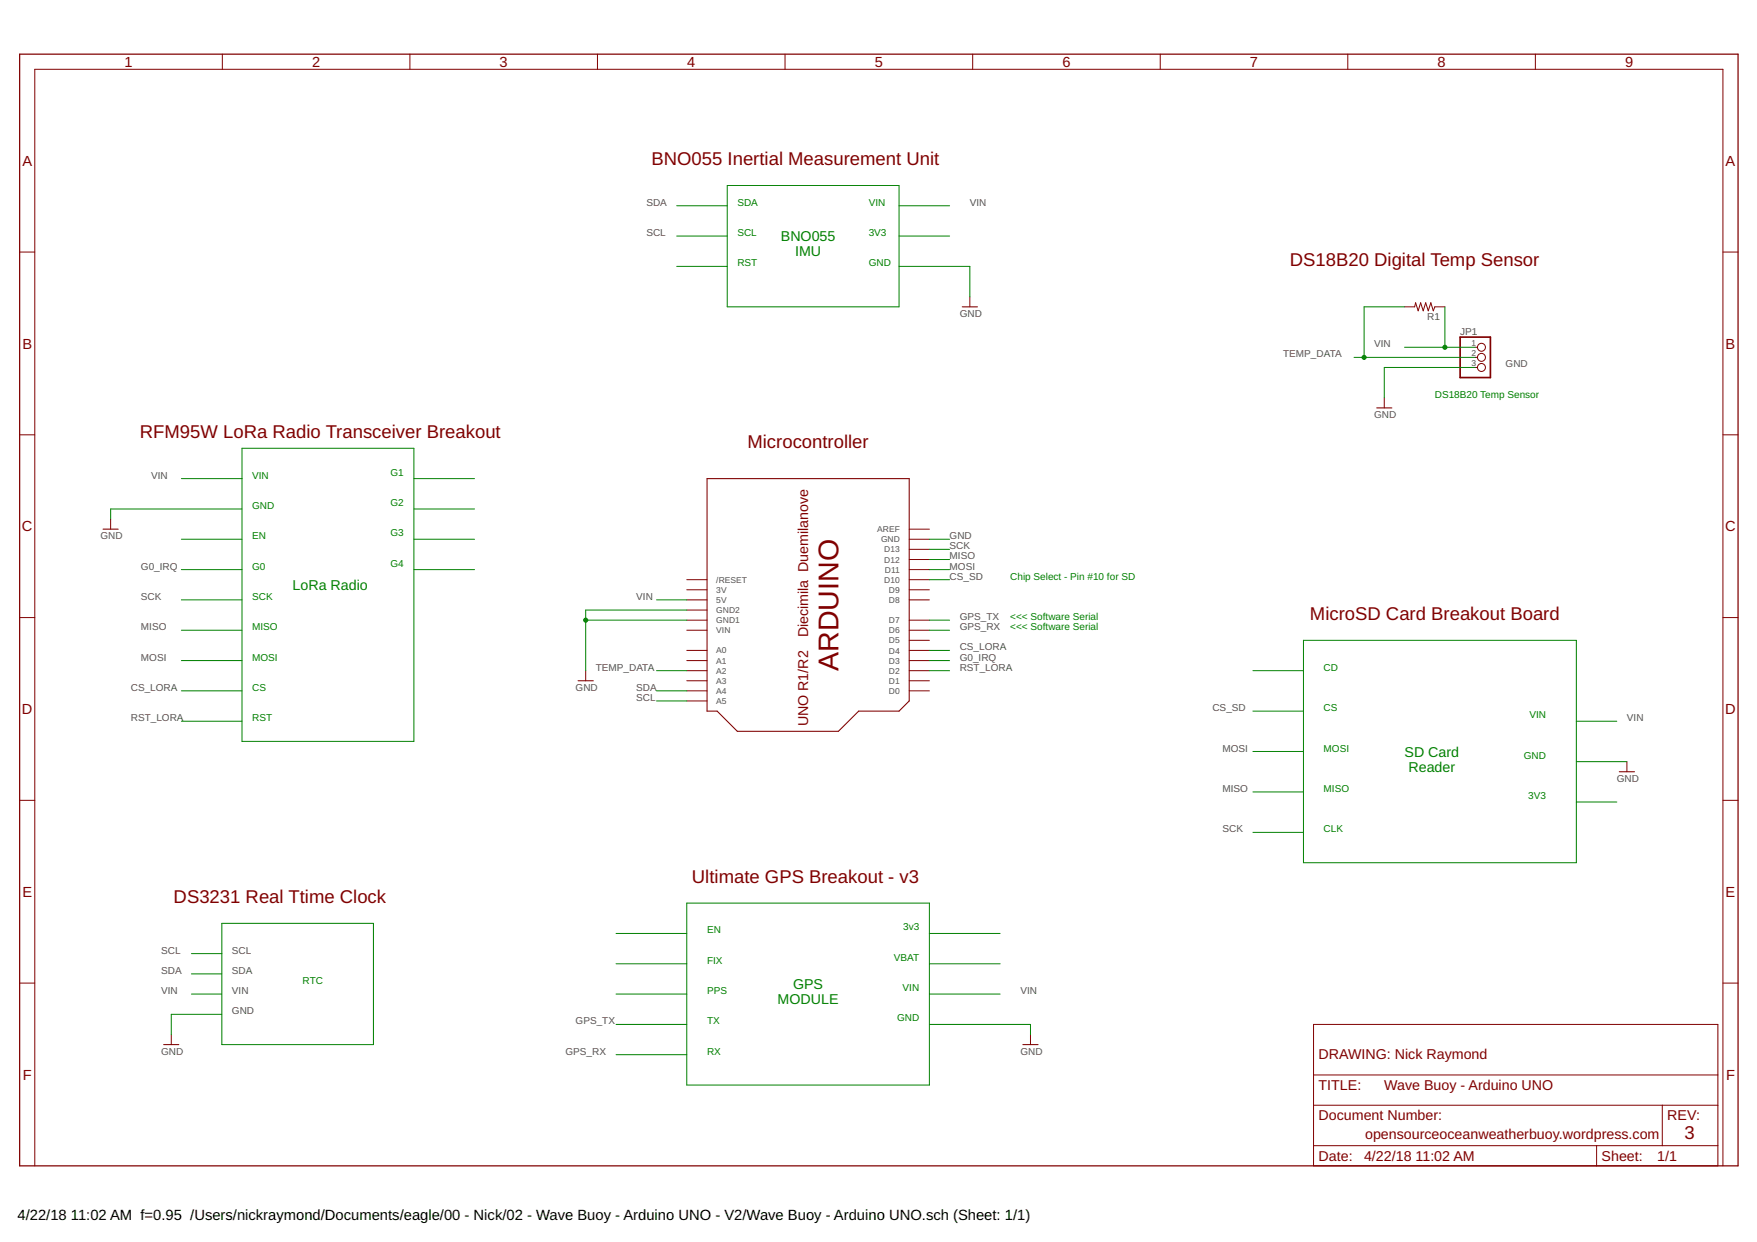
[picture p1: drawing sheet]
<?xml version="1.0" encoding="utf-8"?>
<!DOCTYPE eagle SYSTEM "eagle.dtd">
<eagle version="8.7.0">
<drawing>
<settings>
<setting alwaysvectorfont="no"/>
<setting verticaltext="up"/>
</settings>
<grid distance="0.1" unitdist="inch" unit="inch" style="lines" multiple="1" display="no" altdistance="0.01" altunitdist="inch" altunit="inch"/>
<schematic xreflabel="%F%N/%S.%C%R" xrefpart="/%S.%C%R">
<libraries>
<library name="adafruit">
<symbols>
<symbol name="ARDUINO">
<wire x1="-22.86" y1="22.86" x2="-22.86" y2="-27.94" width="0.254" layer="94"/>
<wire x1="-22.86" y1="-27.94" x2="35.56" y2="-27.94" width="0.254" layer="94"/>
<wire x1="35.56" y1="-27.94" x2="35.56" y2="-25.4" width="0.254" layer="94"/>
<wire x1="35.56" y1="-25.4" x2="40.64" y2="-20.32" width="0.254" layer="94"/>
<wire x1="40.64" y1="-20.32" x2="40.64" y2="5.08" width="0.254" layer="94"/>
<wire x1="40.64" y1="5.08" x2="35.56" y2="10.16" width="0.254" layer="94"/>
<wire x1="35.56" y1="10.16" x2="35.56" y2="20.32" width="0.254" layer="94"/>
<wire x1="35.56" y1="20.32" x2="33.02" y2="22.86" width="0.254" layer="94"/>
<wire x1="33.02" y1="22.86" x2="-22.86" y2="22.86" width="0.254" layer="94"/>
<text x="-7.62" y="0" size="5.08" layer="94">ARDUINO</text>
<text x="-20.32" y="-5.08" size="2.54" layer="94">Duemilanove</text>
<text x="2.54" y="-5.08" size="2.54" layer="94">Diecimila</text>
<text x="20.32" y="-5.08" size="2.54" layer="94">UNO R1/R2</text>
<pin name="D0" x="30.48" y="27.94" visible="pin" length="middle" rot="R270"/>
<pin name="D1" x="27.94" y="27.94" visible="pin" length="middle" rot="R270"/>
<pin name="D2" x="25.4" y="27.94" visible="pin" length="middle" rot="R270"/>
<pin name="D3" x="22.86" y="27.94" visible="pin" length="middle" rot="R270"/>
<pin name="D4" x="20.32" y="27.94" visible="pin" length="middle" rot="R270"/>
<pin name="D5" x="17.78" y="27.94" visible="pin" length="middle" rot="R270"/>
<pin name="D6" x="15.24" y="27.94" visible="pin" length="middle" rot="R270"/>
<pin name="D7" x="12.7" y="27.94" visible="pin" length="middle" rot="R270"/>
<pin name="D8" x="7.62" y="27.94" visible="pin" length="middle" rot="R270"/>
<pin name="D9" x="5.08" y="27.94" visible="pin" length="middle" rot="R270"/>
<pin name="D10" x="2.54" y="27.94" visible="pin" length="middle" rot="R270"/>
<pin name="D11" x="0" y="27.94" visible="pin" length="middle" rot="R270"/>
<pin name="D12" x="-2.54" y="27.94" visible="pin" length="middle" rot="R270"/>
<pin name="D13" x="-5.08" y="27.94" visible="pin" length="middle" rot="R270"/>
<pin name="GND" x="-7.62" y="27.94" visible="pin" length="middle" direction="pwr" rot="R270"/>
<pin name="AREF" x="-10.16" y="27.94" visible="pin" length="middle" rot="R270"/>
<pin name="A5" x="33.02" y="-33.02" visible="pin" length="middle" rot="R90"/>
<pin name="A4" x="30.48" y="-33.02" visible="pin" length="middle" rot="R90"/>
<pin name="A3" x="27.94" y="-33.02" visible="pin" length="middle" rot="R90"/>
<pin name="A2" x="25.4" y="-33.02" visible="pin" length="middle" rot="R90"/>
<pin name="A1" x="22.86" y="-33.02" visible="pin" length="middle" rot="R90"/>
<pin name="A0" x="20.32" y="-33.02" visible="pin" length="middle" rot="R90"/>
<pin name="VIN" x="15.24" y="-33.02" visible="pin" length="middle" direction="pwr" rot="R90"/>
<pin name="GND1" x="12.7" y="-33.02" visible="pin" length="middle" direction="pwr" rot="R90"/>
<pin name="GND2" x="10.16" y="-33.02" visible="pin" length="middle" direction="pwr" rot="R90"/>
<pin name="5V" x="7.62" y="-33.02" visible="pin" length="middle" direction="pwr" rot="R90"/>
<pin name="3V" x="5.08" y="-33.02" visible="pin" length="middle" direction="pwr" rot="R90"/>
<pin name="/RESET" x="2.54" y="-33.02" visible="pin" length="middle" rot="R90"/>
</symbol>
</symbols>
<devicesets>
<deviceset name="ARDUINO">
<gates>
<gate name="G$1" symbol="ARDUINO" x="-7.62" y="2.54"/>
</gates>
<devices>
<device name="UNO" package="ARDUINO">
<connects>
<connect gate="G$1" pin="/RESET" pad="RESET"/>
<connect gate="G$1" pin="3V" pad="3V"/>
<connect gate="G$1" pin="5V" pad="5V"/>
<connect gate="G$1" pin="A0" pad="A0"/>
<connect gate="G$1" pin="A1" pad="A1"/>
<connect gate="G$1" pin="A2" pad="A2"/>
<connect gate="G$1" pin="A3" pad="A3"/>
<connect gate="G$1" pin="A4" pad="A4"/>
<connect gate="G$1" pin="A5" pad="A5"/>
<connect gate="G$1" pin="AREF" pad="AREF"/>
<connect gate="G$1" pin="D0" pad="D0"/>
<connect gate="G$1" pin="D1" pad="D1"/>
<connect gate="G$1" pin="D10" pad="D10"/>
<connect gate="G$1" pin="D11" pad="D11"/>
<connect gate="G$1" pin="D12" pad="D12"/>
<connect gate="G$1" pin="D13" pad="D13"/>
<connect gate="G$1" pin="D2" pad="D2"/>
<connect gate="G$1" pin="D3" pad="D3"/>
<connect gate="G$1" pin="D4" pad="D4"/>
<connect gate="G$1" pin="D5" pad="D5"/>
<connect gate="G$1" pin="D6" pad="D6"/>
<connect gate="G$1" pin="D7" pad="D7"/>
<connect gate="G$1" pin="D8" pad="D8"/>
<connect gate="G$1" pin="D9" pad="D9"/>
<connect gate="G$1" pin="GND" pad="GND"/>
<connect gate="G$1" pin="GND1" pad="GND1"/>
<connect gate="G$1" pin="GND2" pad="GND2"/>
<connect gate="G$1" pin="VIN" pad="VIN"/>
</connects>
<technologies>
<technology name=""/>
</technologies>
</device>
<device name="-BPLACE" package="ARDUINO-BPLACE">
<connects>
<connect gate="G$1" pin="/RESET" pad="RESET"/>
<connect gate="G$1" pin="3V" pad="3V"/>
<connect gate="G$1" pin="5V" pad="5V"/>
<connect gate="G$1" pin="A0" pad="A0"/>
<connect gate="G$1" pin="A1" pad="A1"/>
<connect gate="G$1" pin="A2" pad="A2"/>
<connect gate="G$1" pin="A3" pad="A3"/>
<connect gate="G$1" pin="A4" pad="A4"/>
<connect gate="G$1" pin="A5" pad="A5"/>
<connect gate="G$1" pin="AREF" pad="AREF"/>
<connect gate="G$1" pin="D0" pad="D0"/>
<connect gate="G$1" pin="D1" pad="D1"/>
<connect gate="G$1" pin="D10" pad="D10"/>
<connect gate="G$1" pin="D11" pad="D11"/>
<connect gate="G$1" pin="D12" pad="D12"/>
<connect gate="G$1" pin="D13" pad="D13"/>
<connect gate="G$1" pin="D2" pad="D2"/>
<connect gate="G$1" pin="D3" pad="D3"/>
<connect gate="G$1" pin="D4" pad="D4"/>
<connect gate="G$1" pin="D5" pad="D5"/>
<connect gate="G$1" pin="D6" pad="D6"/>
<connect gate="G$1" pin="D7" pad="D7"/>
<connect gate="G$1" pin="D8" pad="D8"/>
<connect gate="G$1" pin="D9" pad="D9"/>
<connect gate="G$1" pin="GND" pad="GND"/>
<connect gate="G$1" pin="GND1" pad="GND1"/>
<connect gate="G$1" pin="GND2" pad="GND2"/>
<connect gate="G$1" pin="VIN" pad="VIN"/>
</connects>
<technologies>
<technology name=""/>
</technologies>
</device>
<device name="-NOHOLE" package="ARDUINO-NOHOLE">
<connects>
<connect gate="G$1" pin="/RESET" pad="RESET"/>
<connect gate="G$1" pin="3V" pad="3V"/>
<connect gate="G$1" pin="5V" pad="5V"/>
<connect gate="G$1" pin="A0" pad="A0"/>
<connect gate="G$1" pin="A1" pad="A1"/>
<connect gate="G$1" pin="A2" pad="A2"/>
<connect gate="G$1" pin="A3" pad="A3"/>
<connect gate="G$1" pin="A4" pad="A4"/>
<connect gate="G$1" pin="A5" pad="A5"/>
<connect gate="G$1" pin="AREF" pad="AREF"/>
<connect gate="G$1" pin="D0" pad="D0"/>
<connect gate="G$1" pin="D1" pad="D1"/>
<connect gate="G$1" pin="D10" pad="D10"/>
<connect gate="G$1" pin="D11" pad="D11"/>
<connect gate="G$1" pin="D12" pad="D12"/>
<connect gate="G$1" pin="D13" pad="D13"/>
<connect gate="G$1" pin="D2" pad="D2"/>
<connect gate="G$1" pin="D3" pad="D3"/>
<connect gate="G$1" pin="D4" pad="D4"/>
<connect gate="G$1" pin="D5" pad="D5"/>
<connect gate="G$1" pin="D6" pad="D6"/>
<connect gate="G$1" pin="D7" pad="D7"/>
<connect gate="G$1" pin="D8" pad="D8"/>
<connect gate="G$1" pin="D9" pad="D9"/>
<connect gate="G$1" pin="GND" pad="GND"/>
<connect gate="G$1" pin="GND1" pad="GND1"/>
<connect gate="G$1" pin="GND2" pad="GND2"/>
<connect gate="G$1" pin="VIN" pad="VIN"/>
</connects>
<technologies>
<technology name=""/>
</technologies>
</device>
<device name="-NODIM" package="ARDUINO-NODIM">
<connects>
<connect gate="G$1" pin="/RESET" pad="RESET"/>
<connect gate="G$1" pin="3V" pad="3V"/>
<connect gate="G$1" pin="5V" pad="5V"/>
<connect gate="G$1" pin="A0" pad="A0"/>
<connect gate="G$1" pin="A1" pad="A1"/>
<connect gate="G$1" pin="A2" pad="A2"/>
<connect gate="G$1" pin="A3" pad="A3"/>
<connect gate="G$1" pin="A4" pad="A4"/>
<connect gate="G$1" pin="A5" pad="A5"/>
<connect gate="G$1" pin="AREF" pad="AREF"/>
<connect gate="G$1" pin="D0" pad="D0"/>
<connect gate="G$1" pin="D1" pad="D1"/>
<connect gate="G$1" pin="D10" pad="D10"/>
<connect gate="G$1" pin="D11" pad="D11"/>
<connect gate="G$1" pin="D12" pad="D12"/>
<connect gate="G$1" pin="D13" pad="D13"/>
<connect gate="G$1" pin="D2" pad="D2"/>
<connect gate="G$1" pin="D3" pad="D3"/>
<connect gate="G$1" pin="D4" pad="D4"/>
<connect gate="G$1" pin="D5" pad="D5"/>
<connect gate="G$1" pin="D6" pad="D6"/>
<connect gate="G$1" pin="D7" pad="D7"/>
<connect gate="G$1" pin="D8" pad="D8"/>
<connect gate="G$1" pin="D9" pad="D9"/>
<connect gate="G$1" pin="GND" pad="GND"/>
<connect gate="G$1" pin="GND1" pad="GND1"/>
<connect gate="G$1" pin="GND2" pad="GND2"/>
<connect gate="G$1" pin="VIN" pad="VIN"/>
</connects>
<technologies>
<technology name=""/>
</technologies>
</device>
</devices>
</deviceset>
</devicesets>
</library>
<library name="tinycircuits">
<symbols>
<symbol name="GND">
<wire x1="-1.905" y1="0" x2="1.905" y2="0" width="0.254" layer="94"/>
<text x="-2.54" y="-2.54" size="1.778" layer="96">&gt;VALUE</text>
<pin name="GND" x="0" y="2.54" visible="off" length="short" direction="sup" rot="R270"/>
</symbol>
</symbols>
<devicesets>
<deviceset name="GND" prefix="GND">
<gates>
<gate name="1" symbol="GND" x="0" y="0"/>
</gates>
<devices>
<device name="">
<technologies>
<technology name=""/>
</technologies>
</device>
</devices>
</deviceset>
</devicesets>
</library>
<library name="Nick_resistor">
<symbols>
<symbol name="R-US">
<wire x1="-2.54" y1="0" x2="-2.159" y2="1.016" width="0.2032" layer="94"/>
<wire x1="-2.159" y1="1.016" x2="-1.524" y2="-1.016" width="0.2032" layer="94"/>
<wire x1="-1.524" y1="-1.016" x2="-0.889" y2="1.016" width="0.2032" layer="94"/>
<wire x1="-0.889" y1="1.016" x2="-0.254" y2="-1.016" width="0.2032" layer="94"/>
<wire x1="-0.254" y1="-1.016" x2="0.381" y2="1.016" width="0.2032" layer="94"/>
<wire x1="0.381" y1="1.016" x2="1.016" y2="-1.016" width="0.2032" layer="94"/>
<wire x1="1.016" y1="-1.016" x2="1.651" y2="1.016" width="0.2032" layer="94"/>
<wire x1="1.651" y1="1.016" x2="2.286" y2="-1.016" width="0.2032" layer="94"/>
<wire x1="2.286" y1="-1.016" x2="2.54" y2="0" width="0.2032" layer="94"/>
<text x="-3.81" y="1.4986" size="1.778" layer="95">&gt;NAME</text>
<text x="-3.81" y="-3.302" size="1.778" layer="96">&gt;VALUE</text>
<pin name="2" x="5.08" y="0" visible="off" length="short" direction="pas" swaplevel="1" rot="R180"/>
<pin name="1" x="-5.08" y="0" visible="off" length="short" direction="pas" swaplevel="1"/>
</symbol>
</symbols>
<devicesets>
<deviceset name="FLIPFLOP-RES" prefix="R" uservalue="yes">
<gates>
<gate name="G$1" symbol="R-US" x="0" y="0"/>
</gates>
<devices>
<device name="" package="0805-THM">
<connects>
<connect gate="G$1" pin="1" pad="1"/>
<connect gate="G$1" pin="2" pad="2"/>
</connects>
<technologies>
<technology name=""/>
</technologies>
</device>
<device name="NICK_RESISTOR" package="0805-THM">
<connects>
<connect gate="G$1" pin="1" pad="1"/>
<connect gate="G$1" pin="2" pad="2"/>
</connects>
<technologies>
<technology name=""/>
</technologies>
</device>
</devices>
</deviceset>
</devicesets>
</library>
<library name="adafruit">
<symbols>
<symbol name="PINHD3">
<wire x1="-6.35" y1="-5.08" x2="1.27" y2="-5.08" width="0.4064" layer="94"/>
<wire x1="1.27" y1="-5.08" x2="1.27" y2="5.08" width="0.4064" layer="94"/>
<wire x1="1.27" y1="5.08" x2="-6.35" y2="5.08" width="0.4064" layer="94"/>
<wire x1="-6.35" y1="5.08" x2="-6.35" y2="-5.08" width="0.4064" layer="94"/>
<text x="-6.35" y="5.715" size="1.778" layer="95">&gt;NAME</text>
<text x="-6.35" y="-7.62" size="1.778" layer="96">&gt;VALUE</text>
<pin name="1" x="-2.54" y="2.54" visible="pad" length="short" direction="pas" function="dot"/>
<pin name="2" x="-2.54" y="0" visible="pad" length="short" direction="pas" function="dot"/>
<pin name="3" x="-2.54" y="-2.54" visible="pad" length="short" direction="pas" function="dot"/>
</symbol>
</symbols>
<devicesets>
<deviceset name="PINHD-1X3" prefix="JP" uservalue="yes">
<gates>
<gate name="A" symbol="PINHD3" x="0" y="0"/>
</gates>
<devices>
<device name="" package="1X03">
<connects>
<connect gate="A" pin="1" pad="1"/>
<connect gate="A" pin="2" pad="2"/>
<connect gate="A" pin="3" pad="3"/>
</connects>
<technologies>
<technology name=""/>
</technologies>
</device>
<device name="CB" package="1X03-CLEANBIG">
<connects>
<connect gate="A" pin="1" pad="1"/>
<connect gate="A" pin="2" pad="2"/>
<connect gate="A" pin="3" pad="3"/>
</connects>
<technologies>
<technology name=""/>
</technologies>
</device>
</devices>
</deviceset>
</devicesets>
</library>
<library name="frames">
<symbols>
<symbol name="FRAME_B_L">
<frame x1="0" y1="0" x2="431.8" y2="279.4" columns="9" rows="6" layer="94" border-bottom="no"/>
</symbol>
<symbol name="DOCFIELD">
<wire x1="0" y1="0" x2="71.12" y2="0" width="0.1016" layer="94"/>
<wire x1="101.6" y1="15.24" x2="87.63" y2="15.24" width="0.1016" layer="94"/>
<wire x1="0" y1="0" x2="0" y2="5.08" width="0.1016" layer="94"/>
<wire x1="0" y1="5.08" x2="71.12" y2="5.08" width="0.1016" layer="94"/>
<wire x1="0" y1="5.08" x2="0" y2="15.24" width="0.1016" layer="94"/>
<wire x1="101.6" y1="15.24" x2="101.6" y2="5.08" width="0.1016" layer="94"/>
<wire x1="71.12" y1="5.08" x2="71.12" y2="0" width="0.1016" layer="94"/>
<wire x1="71.12" y1="5.08" x2="87.63" y2="5.08" width="0.1016" layer="94"/>
<wire x1="71.12" y1="0" x2="101.6" y2="0" width="0.1016" layer="94"/>
<wire x1="87.63" y1="15.24" x2="87.63" y2="5.08" width="0.1016" layer="94"/>
<wire x1="87.63" y1="15.24" x2="0" y2="15.24" width="0.1016" layer="94"/>
<wire x1="87.63" y1="5.08" x2="101.6" y2="5.08" width="0.1016" layer="94"/>
<wire x1="101.6" y1="5.08" x2="101.6" y2="0" width="0.1016" layer="94"/>
<wire x1="0" y1="15.24" x2="0" y2="22.86" width="0.1016" layer="94"/>
<wire x1="101.6" y1="35.56" x2="0" y2="35.56" width="0.1016" layer="94"/>
<wire x1="101.6" y1="35.56" x2="101.6" y2="22.86" width="0.1016" layer="94"/>
<wire x1="0" y1="22.86" x2="101.6" y2="22.86" width="0.1016" layer="94"/>
<wire x1="0" y1="22.86" x2="0" y2="35.56" width="0.1016" layer="94"/>
<wire x1="101.6" y1="22.86" x2="101.6" y2="15.24" width="0.1016" layer="94"/>
<text x="1.27" y="1.27" size="2.54" layer="94">Date:</text>
<text x="12.7" y="1.27" size="2.54" layer="94">&gt;LAST_DATE_TIME</text>
<text x="72.39" y="1.27" size="2.54" layer="94">Sheet:</text>
<text x="86.36" y="1.27" size="2.54" layer="94">&gt;SHEET</text>
<text x="88.9" y="11.43" size="2.54" layer="94">REV:</text>
<text x="1.27" y="19.05" size="2.54" layer="94">TITLE:</text>
<text x="1.27" y="11.43" size="2.54" layer="94">Document Number:</text>
<text x="17.78" y="19.05" size="2.54" layer="94">&gt;DRAWING_NAME</text>
</symbol>
</symbols>
<devicesets>
<deviceset name="FRAME_B_L" prefix="FRAME" uservalue="yes">
<gates>
<gate name="G$1" symbol="FRAME_B_L" x="0" y="0" addlevel="always"/>
<gate name="G$2" symbol="DOCFIELD" x="325.12" y="0" addlevel="always"/>
</gates>
<devices>
<device name="">
<technologies>
<technology name=""/>
</technologies>
</device>
</devices>
</deviceset>
</devicesets>
</library>
</libraries>
<attributes>
</attributes>
<variantdefs>
</variantdefs>
<classes>
<class number="0" name="default" width="0" drill="0">
</class>
</classes>
<parts>
<part name="U$1" library="adafruit" deviceset="ARDUINO" device="-NODIM"/>
<part name="GND1" library="tinycircuits" deviceset="GND" device=""/>
<part name="GND2" library="tinycircuits" deviceset="GND" device=""/>
<part name="GND3" library="tinycircuits" deviceset="GND" device=""/>
<part name="GND4" library="tinycircuits" deviceset="GND" device=""/>
<part name="GND5" library="tinycircuits" deviceset="GND" device=""/>
<part name="GND6" library="tinycircuits" deviceset="GND" device=""/>
<part name="R1" library="Nick_resistor" deviceset="FLIPFLOP-RES" device=""/>
<part name="JP1" library="adafruit" deviceset="PINHD-1X3" device="CB"/>
<part name="GND7" library="tinycircuits" deviceset="GND" device=""/>
<part name="FRAME1" library="frames" deviceset="FRAME_B_L" device=""/>
</parts>
<sheets>
<sheet>
<plain>
<text x="-10.16" y="132.08" size="1.778" layer="91">SDA</text>
<text x="-10.16" y="124.46" size="1.778" layer="91">SCL</text>
<text x="-10.16" y="116.84" size="1.778" layer="91">RST</text>
<text x="22.86" y="132.08" size="1.778" layer="91">VIN</text>
<text x="22.86" y="124.46" size="1.778" layer="91">3V3</text>
<text x="22.86" y="116.84" size="1.778" layer="91">GND</text>
<text x="7.62" y="119.38" size="2.54" layer="91" align="bottom-center">BNO055
IMU</text>
<text x="-121.92" y="35.56" size="2.54" layer="91">LoRa Radio</text>
<text x="-132.08" y="63.5" size="1.778" layer="91">VIN</text>
<text x="-132.08" y="55.88" size="1.778" layer="91">GND</text>
<text x="-132.08" y="48.26" size="1.778" layer="91">EN</text>
<text x="-132.08" y="40.64" size="1.778" layer="91">G0</text>
<text x="-132.08" y="33.02" size="1.778" layer="91">SCK</text>
<text x="-132.08" y="25.4" size="1.778" layer="91">MISO</text>
<text x="-132.08" y="17.78" size="1.778" layer="91">MOSI</text>
<text x="-132.08" y="10.16" size="1.778" layer="91">CS</text>
<text x="-132.08" y="2.54" size="1.778" layer="91">RST</text>
<text x="-93.98" y="66.04" size="1.778" layer="91" rot="R180">G1</text>
<text x="-93.98" y="58.42" size="1.778" layer="91" rot="R180">G2</text>
<text x="-93.98" y="50.8" size="1.778" layer="91" rot="R180">G3</text>
<text x="-93.98" y="43.18" size="1.778" layer="91" rot="R180">G4</text>
<text x="35.56" y="-48.26" size="1.778" layer="91" rot="R180">3v3</text>
<text x="35.56" y="-55.88" size="1.778" layer="91" rot="R180">VBAT</text>
<text x="35.56" y="-63.5" size="1.778" layer="91" rot="R180">VIN</text>
<text x="35.56" y="-71.12" size="1.778" layer="91" rot="R180">GND</text>
<text x="-17.78" y="-50.8" size="1.778" layer="91">EN</text>
<text x="-17.78" y="-58.42" size="1.778" layer="91">FIX</text>
<text x="-17.78" y="-66.04" size="1.778" layer="91">PPS</text>
<text x="-17.78" y="-73.66" size="1.778" layer="91">TX</text>
<text x="-17.78" y="-81.28" size="1.778" layer="91">RX</text>
<text x="7.62" y="-68.58" size="2.54" layer="91" align="bottom-center">GPS
MODULE</text>
<text x="193.04" y="5.08" size="1.778" layer="91" rot="R180">VIN</text>
<text x="193.04" y="-5.08" size="1.778" layer="91" rot="R180">GND</text>
<text x="193.04" y="-15.24" size="1.778" layer="91" rot="R180">3V3</text>
<text x="137.16" y="15.24" size="1.778" layer="91">CD</text>
<text x="137.16" y="5.08" size="1.778" layer="91">CS</text>
<text x="137.16" y="-5.08" size="1.778" layer="91">MOSI</text>
<text x="137.16" y="-15.24" size="1.778" layer="91">MISO</text>
<text x="137.16" y="-25.4" size="1.778" layer="91">CLK</text>
<text x="157.48" y="-10.16" size="2.54" layer="91">SD Card
 Reader</text>
<text x="58.42" y="38.1" size="1.778" layer="91">Chip Select - Pin #10 for SD</text>
<text x="-119.38" y="-63.5" size="1.778" layer="91">RTC</text>
<text x="58.42" y="25.4" size="1.778" layer="91">&lt;&lt;&lt; Software Serial</text>
<text x="58.42" y="27.94" size="1.778" layer="91">&lt;&lt;&lt; Software Serial</text>
<text x="165.1" y="83.82" size="1.778" layer="91">DS18B20 Temp Sensor</text>
<text x="135.89" y="-82.296" size="2.54" layer="94">DRAWING: Nick Raymond</text>
<text x="227.838" y="-102.362" size="3.302" layer="94">3</text>
<text x="7.62" y="-38.1" size="3.302" layer="94" align="bottom-center">Ultimate GPS Breakout - v3 </text>
<text x="7.62" y="71.12" size="3.302" layer="94" align="bottom-center">Microcontroller</text>
<text x="-114.3" y="73.66" size="3.302" layer="94" align="bottom-center">RFM95W LoRa Radio Transceiver Breakout </text>
<text x="5.08" y="142.24" size="3.302" layer="94" align="bottom-center">BNO055 Inertial Measurement Unit </text>
<text x="-124.46" y="-43.18" size="3.302" layer="94" align="bottom-center">DS3231 Real Ttime Clock </text>
<text x="160.02" y="116.84" size="3.302" layer="94" align="bottom-center">DS18B20 Digital Temp Sensor</text>
<text x="165.1" y="27.94" size="3.302" layer="94" align="bottom-center">MicroSD Card Breakout Board</text>
<text x="147.574" y="-102.362" size="2.54" layer="94">opensourceoceanweatherbuoy.wordpress.com </text>
</plain>
<instances>
<instance part="U$1" gate="G$1" x="10.16" y="40.64" rot="R270"/>
<instance part="GND1" gate="1" x="-48.26" y="12.7"/>
<instance part="GND2" gate="1" x="213.36" y="-10.16"/>
<instance part="GND3" gate="1" x="63.5" y="-78.74"/>
<instance part="GND4" gate="1" x="-167.64" y="50.8"/>
<instance part="GND5" gate="1" x="48.26" y="106.68"/>
<instance part="GND6" gate="1" x="-152.4" y="-78.74"/>
<instance part="R1" gate="G$1" x="162.56" y="106.68" rot="R180"/>
<instance part="JP1" gate="A" x="177.8" y="93.98"/>
<instance part="GND7" gate="1" x="152.4" y="81.28"/>
<instance part="FRAME1" gate="G$1" x="-190.5" y="-109.22"/>
<instance part="FRAME1" gate="G$2" x="134.62" y="-109.22"/>
</instances>
<busses>
</busses>
<nets>
<net name="RST1" class="0">
<segment>
<wire x1="-12.7" y1="116.84" x2="-25.4" y2="116.84" width="0.1524" layer="91"/>
</segment>
</net>
<net name="3V1" class="0">
<segment>
<wire x1="43.18" y1="124.46" x2="30.48" y2="124.46" width="0.1524" layer="91"/>
</segment>
</net>
<net name="EN1" class="0">
<segment>
<wire x1="-134.62" y1="48.26" x2="-149.86" y2="48.26" width="0.1524" layer="91"/>
</segment>
</net>
<net name="CS_LORA" class="0">
<segment>
<wire x1="-134.62" y1="10.16" x2="-149.86" y2="10.16" width="0.1524" layer="91"/>
<label x="-162.56" y="10.16" size="1.778" layer="95"/>
</segment>
<segment>
<pinref part="U$1" gate="G$1" pin="D4"/>
<wire x1="38.1" y1="20.32" x2="43.18" y2="20.32" width="0.1524" layer="91"/>
<label x="45.72" y="20.32" size="1.778" layer="95"/>
</segment>
</net>
<net name="N$6" class="0">
<segment>
<wire x1="-76.2" y1="63.5" x2="-91.44" y2="63.5" width="0.1524" layer="91"/>
</segment>
</net>
<net name="N$14" class="0">
<segment>
<wire x1="-76.2" y1="55.88" x2="-91.44" y2="55.88" width="0.1524" layer="91"/>
</segment>
</net>
<net name="N$15" class="0">
<segment>
<wire x1="-76.2" y1="48.26" x2="-91.44" y2="48.26" width="0.1524" layer="91"/>
</segment>
</net>
<net name="N$16" class="0">
<segment>
<wire x1="-76.2" y1="40.64" x2="-91.44" y2="40.64" width="0.1524" layer="91"/>
</segment>
</net>
<net name="3V2" class="0">
<segment>
<wire x1="-22.86" y1="-43.18" x2="38.1" y2="-43.18" width="0.1524" layer="91"/>
<wire x1="38.1" y1="-43.18" x2="38.1" y2="-50.8" width="0.1524" layer="91"/>
<wire x1="38.1" y1="-50.8" x2="38.1" y2="-88.9" width="0.1524" layer="91"/>
<wire x1="38.1" y1="-88.9" x2="-22.86" y2="-88.9" width="0.1524" layer="91"/>
<wire x1="-22.86" y1="-88.9" x2="-22.86" y2="-43.18" width="0.1524" layer="91"/>
<wire x1="38.1" y1="-50.8" x2="55.88" y2="-50.8" width="0.1524" layer="91"/>
</segment>
</net>
<net name="VBAT_GPS1" class="0">
<segment>
<wire x1="38.1" y1="-58.42" x2="55.88" y2="-58.42" width="0.1524" layer="91"/>
</segment>
</net>
<net name="EN_GPS1" class="0">
<segment>
<wire x1="-40.64" y1="-50.8" x2="-22.86" y2="-50.8" width="0.1524" layer="91"/>
</segment>
</net>
<net name="FIX_GPS1" class="0">
<segment>
<wire x1="-40.64" y1="-58.42" x2="-22.86" y2="-58.42" width="0.1524" layer="91"/>
</segment>
</net>
<net name="PPS_GPS1" class="0">
<segment>
<wire x1="-40.64" y1="-66.04" x2="-22.86" y2="-66.04" width="0.1524" layer="91"/>
</segment>
</net>
<net name="N$4" class="0">
<segment>
<wire x1="200.66" y1="-17.78" x2="210.82" y2="-17.78" width="0.1524" layer="91"/>
</segment>
</net>
<net name="CD_SD1" class="0">
<segment>
<wire x1="119.38" y1="15.24" x2="132.08" y2="15.24" width="0.1524" layer="91"/>
</segment>
</net>
<net name="SCL" class="0">
<segment>
<wire x1="-139.7" y1="-55.88" x2="-139.7" y2="-48.26" width="0.1524" layer="91"/>
<wire x1="-139.7" y1="-48.26" x2="-101.6" y2="-48.26" width="0.1524" layer="91"/>
<wire x1="-101.6" y1="-48.26" x2="-101.6" y2="-78.74" width="0.1524" layer="91"/>
<wire x1="-101.6" y1="-78.74" x2="-139.7" y2="-78.74" width="0.1524" layer="91"/>
<wire x1="-139.7" y1="-78.74" x2="-139.7" y2="-55.88" width="0.1524" layer="91"/>
<wire x1="-139.7" y1="-55.88" x2="-147.32" y2="-55.88" width="0.1524" layer="91"/>
<label x="-137.16" y="-55.88" size="1.778" layer="95"/>
<label x="-154.94" y="-55.88" size="1.778" layer="95"/>
</segment>
<segment>
<wire x1="-12.7" y1="124.46" x2="-25.4" y2="124.46" width="0.1524" layer="91"/>
<label x="-33.02" y="124.46" size="1.778" layer="95"/>
</segment>
<segment>
<pinref part="U$1" gate="G$1" pin="A5"/>
<wire x1="-22.86" y1="7.62" x2="-30.48" y2="7.62" width="0.1524" layer="91"/>
<label x="-35.56" y="7.62" size="1.778" layer="95"/>
</segment>
</net>
<net name="SDA" class="0">
<segment>
<wire x1="-139.7" y1="-60.96" x2="-147.32" y2="-60.96" width="0.1524" layer="91"/>
<label x="-137.16" y="-60.96" size="1.778" layer="95"/>
<label x="-154.94" y="-60.96" size="1.778" layer="95"/>
</segment>
<segment>
<wire x1="-12.7" y1="137.16" x2="30.48" y2="137.16" width="0.1524" layer="91"/>
<wire x1="30.48" y1="137.16" x2="30.48" y2="106.68" width="0.1524" layer="91"/>
<wire x1="30.48" y1="106.68" x2="-12.7" y2="106.68" width="0.1524" layer="91"/>
<wire x1="-12.7" y1="106.68" x2="-12.7" y2="132.08" width="0.1524" layer="91"/>
<wire x1="-12.7" y1="132.08" x2="-12.7" y2="137.16" width="0.1524" layer="91"/>
<wire x1="-12.7" y1="132.08" x2="-25.4" y2="132.08" width="0.1524" layer="91"/>
<label x="-33.02" y="132.08" size="1.778" layer="95"/>
</segment>
<segment>
<pinref part="U$1" gate="G$1" pin="A4"/>
<wire x1="-22.86" y1="10.16" x2="-30.48" y2="10.16" width="0.1524" layer="91"/>
<label x="-35.56" y="10.16" size="1.778" layer="95"/>
</segment>
</net>
<net name="VIN" class="0">
<segment>
<wire x1="-139.7" y1="-66.04" x2="-147.32" y2="-66.04" width="0.1524" layer="91"/>
<label x="-137.16" y="-66.04" size="1.778" layer="95"/>
<label x="-154.94" y="-66.04" size="1.778" layer="95"/>
</segment>
<segment>
<pinref part="U$1" gate="G$1" pin="5V"/>
<wire x1="-22.86" y1="33.02" x2="-30.48" y2="33.02" width="0.1524" layer="91"/>
<label x="-35.56" y="33.02" size="1.778" layer="95"/>
</segment>
<segment>
<wire x1="132.08" y1="22.86" x2="200.66" y2="22.86" width="0.1524" layer="91"/>
<wire x1="200.66" y1="22.86" x2="200.66" y2="2.54" width="0.1524" layer="91"/>
<wire x1="200.66" y1="2.54" x2="200.66" y2="-33.02" width="0.1524" layer="91"/>
<wire x1="200.66" y1="-33.02" x2="132.08" y2="-33.02" width="0.1524" layer="91"/>
<wire x1="132.08" y1="-33.02" x2="132.08" y2="22.86" width="0.1524" layer="91"/>
<wire x1="200.66" y1="2.54" x2="210.82" y2="2.54" width="0.1524" layer="91"/>
<label x="213.36" y="2.54" size="1.778" layer="95"/>
</segment>
<segment>
<wire x1="-134.62" y1="71.12" x2="-91.44" y2="71.12" width="0.1524" layer="91"/>
<wire x1="-91.44" y1="71.12" x2="-91.44" y2="-2.54" width="0.1524" layer="91"/>
<wire x1="-91.44" y1="-2.54" x2="-134.62" y2="-2.54" width="0.1524" layer="91"/>
<wire x1="-134.62" y1="-2.54" x2="-134.62" y2="63.5" width="0.1524" layer="91"/>
<wire x1="-134.62" y1="63.5" x2="-134.62" y2="71.12" width="0.1524" layer="91"/>
<wire x1="-134.62" y1="63.5" x2="-149.86" y2="63.5" width="0.1524" layer="91"/>
<label x="-157.48" y="63.5" size="1.778" layer="95"/>
</segment>
<segment>
<wire x1="43.18" y1="132.08" x2="30.48" y2="132.08" width="0.1524" layer="91"/>
<label x="48.26" y="132.08" size="1.778" layer="95"/>
</segment>
<segment>
<wire x1="38.1" y1="-66.04" x2="55.88" y2="-66.04" width="0.1524" layer="91"/>
<label x="60.96" y="-66.04" size="1.778" layer="95"/>
</segment>
<segment>
<pinref part="JP1" gate="A" pin="1"/>
<wire x1="175.26" y1="96.52" x2="167.64" y2="96.52" width="0.1524" layer="91"/>
<label x="149.86" y="96.52" size="1.778" layer="95"/>
<pinref part="R1" gate="G$1" pin="1"/>
<wire x1="167.64" y1="96.52" x2="157.48" y2="96.52" width="0.1524" layer="91"/>
<wire x1="167.64" y1="106.68" x2="167.64" y2="96.52" width="0.1524" layer="91"/>
<junction x="167.64" y="96.52"/>
</segment>
</net>
<net name="GND" class="0">
<segment>
<wire x1="-139.7" y1="-71.12" x2="-152.4" y2="-71.12" width="0.1524" layer="91"/>
<label x="-137.16" y="-71.12" size="1.778" layer="95"/>
<pinref part="GND6" gate="1" pin="GND"/>
<wire x1="-152.4" y1="-76.2" x2="-152.4" y2="-71.12" width="0.1524" layer="91"/>
</segment>
<segment>
<pinref part="U$1" gate="G$1" pin="GND1"/>
<wire x1="-22.86" y1="27.94" x2="-48.26" y2="27.94" width="0.1524" layer="91"/>
<wire x1="-48.26" y1="27.94" x2="-48.26" y2="15.24" width="0.1524" layer="91"/>
<pinref part="GND1" gate="1" pin="GND"/>
<pinref part="U$1" gate="G$1" pin="GND2"/>
<wire x1="-48.26" y1="27.94" x2="-48.26" y2="30.48" width="0.1524" layer="91"/>
<wire x1="-48.26" y1="30.48" x2="-22.86" y2="30.48" width="0.1524" layer="91"/>
<junction x="-48.26" y="27.94"/>
</segment>
<segment>
<wire x1="200.66" y1="-7.62" x2="213.36" y2="-7.62" width="0.1524" layer="91"/>
<pinref part="GND2" gate="1" pin="GND"/>
</segment>
<segment>
<wire x1="48.26" y1="116.84" x2="30.48" y2="116.84" width="0.1524" layer="91"/>
<pinref part="GND5" gate="1" pin="GND"/>
<wire x1="48.26" y1="109.22" x2="48.26" y2="116.84" width="0.1524" layer="91"/>
</segment>
<segment>
<pinref part="GND4" gate="1" pin="GND"/>
<wire x1="-167.64" y1="53.34" x2="-167.64" y2="55.88" width="0.1524" layer="91"/>
<wire x1="-167.64" y1="55.88" x2="-134.62" y2="55.88" width="0.1524" layer="91"/>
</segment>
<segment>
<wire x1="38.1" y1="-73.66" x2="63.5" y2="-73.66" width="0.1524" layer="91"/>
<pinref part="GND3" gate="1" pin="GND"/>
<wire x1="63.5" y1="-76.2" x2="63.5" y2="-73.66" width="0.1524" layer="91"/>
</segment>
<segment>
<pinref part="GND7" gate="1" pin="GND"/>
<wire x1="152.4" y1="83.82" x2="152.4" y2="91.44" width="0.1524" layer="91"/>
<pinref part="JP1" gate="A" pin="3"/>
<wire x1="175.26" y1="91.44" x2="152.4" y2="91.44" width="0.1524" layer="91"/>
<label x="182.88" y="91.44" size="1.778" layer="95"/>
</segment>
<segment>
<pinref part="U$1" gate="G$1" pin="GND"/>
<wire x1="38.1" y1="48.26" x2="43.18" y2="48.26" width="0.1524" layer="91"/>
<label x="43.18" y="48.26" size="1.778" layer="95"/>
</segment>
</net>
<net name="SCK" class="0">
<segment>
<pinref part="U$1" gate="G$1" pin="D13"/>
<wire x1="38.1" y1="45.72" x2="43.18" y2="45.72" width="0.1524" layer="91"/>
<label x="43.18" y="45.72" size="1.778" layer="95"/>
</segment>
<segment>
<wire x1="-134.62" y1="33.02" x2="-149.86" y2="33.02" width="0.1524" layer="91"/>
<label x="-160.02" y="33.02" size="1.778" layer="95"/>
</segment>
<segment>
<wire x1="119.38" y1="-25.4" x2="132.08" y2="-25.4" width="0.1524" layer="91"/>
<label x="111.76" y="-25.4" size="1.778" layer="95"/>
</segment>
</net>
<net name="MISO" class="0">
<segment>
<pinref part="U$1" gate="G$1" pin="D12"/>
<wire x1="38.1" y1="43.18" x2="43.18" y2="43.18" width="0.1524" layer="91"/>
<label x="43.18" y="43.18" size="1.778" layer="95"/>
</segment>
<segment>
<wire x1="119.38" y1="-15.24" x2="132.08" y2="-15.24" width="0.1524" layer="91"/>
<label x="111.76" y="-15.24" size="1.778" layer="95"/>
</segment>
<segment>
<wire x1="-134.62" y1="25.4" x2="-149.86" y2="25.4" width="0.1524" layer="91"/>
<label x="-160.02" y="25.4" size="1.778" layer="95"/>
</segment>
</net>
<net name="MOSI" class="0">
<segment>
<pinref part="U$1" gate="G$1" pin="D11"/>
<wire x1="38.1" y1="40.64" x2="43.18" y2="40.64" width="0.1524" layer="91"/>
<label x="43.18" y="40.64" size="1.778" layer="95"/>
</segment>
<segment>
<wire x1="119.38" y1="-5.08" x2="132.08" y2="-5.08" width="0.1524" layer="91"/>
<label x="111.76" y="-5.08" size="1.778" layer="95"/>
</segment>
<segment>
<wire x1="-134.62" y1="17.78" x2="-149.86" y2="17.78" width="0.1524" layer="91"/>
<label x="-160.02" y="17.78" size="1.778" layer="95"/>
</segment>
</net>
<net name="CS_SD" class="0">
<segment>
<pinref part="U$1" gate="G$1" pin="D10"/>
<wire x1="38.1" y1="38.1" x2="43.18" y2="38.1" width="0.1524" layer="91"/>
<label x="43.18" y="38.1" size="1.778" layer="95"/>
</segment>
<segment>
<wire x1="119.38" y1="5.08" x2="132.08" y2="5.08" width="0.1524" layer="91"/>
<label x="109.22" y="5.08" size="1.778" layer="95"/>
</segment>
</net>
<net name="G0_IRQ" class="0">
<segment>
<pinref part="U$1" gate="G$1" pin="D3"/>
<wire x1="38.1" y1="17.78" x2="43.18" y2="17.78" width="0.1524" layer="91"/>
<label x="45.72" y="17.78" size="1.778" layer="95"/>
</segment>
<segment>
<wire x1="-134.62" y1="40.64" x2="-149.86" y2="40.64" width="0.1524" layer="91"/>
<label x="-160.02" y="40.64" size="1.778" layer="95"/>
</segment>
</net>
<net name="RST_LORA" class="0">
<segment>
<pinref part="U$1" gate="G$1" pin="D2"/>
<wire x1="38.1" y1="15.24" x2="43.18" y2="15.24" width="0.1524" layer="91"/>
<label x="45.72" y="15.24" size="1.778" layer="95"/>
</segment>
<segment>
<wire x1="-134.62" y1="2.54" x2="-149.86" y2="2.54" width="0.1524" layer="91"/>
<label x="-162.56" y="2.54" size="1.778" layer="95"/>
</segment>
</net>
<net name="TEMP_DATA" class="0">
<segment>
<pinref part="JP1" gate="A" pin="2"/>
<wire x1="175.26" y1="93.98" x2="147.32" y2="93.98" width="0.1524" layer="91"/>
<label x="127" y="93.98" size="1.778" layer="95"/>
<pinref part="R1" gate="G$1" pin="2"/>
<wire x1="147.32" y1="93.98" x2="144.78" y2="93.98" width="0.1524" layer="91"/>
<wire x1="157.48" y1="106.68" x2="147.32" y2="106.68" width="0.1524" layer="91"/>
<wire x1="147.32" y1="106.68" x2="147.32" y2="93.98" width="0.1524" layer="91"/>
<junction x="147.32" y="93.98"/>
</segment>
<segment>
<pinref part="U$1" gate="G$1" pin="A2"/>
<wire x1="-22.86" y1="15.24" x2="-30.48" y2="15.24" width="0.1524" layer="91"/>
<label x="-45.72" y="15.24" size="1.778" layer="95"/>
</segment>
</net>
<net name="GPS_TX" class="0">
<segment>
<wire x1="-40.64" y1="-73.66" x2="-22.86" y2="-73.66" width="0.1524" layer="91"/>
<label x="-50.8" y="-73.66" size="1.778" layer="95"/>
</segment>
<segment>
<pinref part="U$1" gate="G$1" pin="D7"/>
<wire x1="38.1" y1="27.94" x2="43.18" y2="27.94" width="0.1524" layer="91"/>
<label x="45.72" y="27.94" size="1.778" layer="95"/>
</segment>
</net>
<net name="GPS_RX" class="0">
<segment>
<wire x1="-40.64" y1="-81.28" x2="-22.86" y2="-81.28" width="0.1524" layer="91"/>
<label x="-53.34" y="-81.28" size="1.778" layer="95"/>
</segment>
<segment>
<pinref part="U$1" gate="G$1" pin="D6"/>
<wire x1="38.1" y1="25.4" x2="43.18" y2="25.4" width="0.1524" layer="91"/>
<label x="45.72" y="25.4" size="1.778" layer="95"/>
</segment>
</net>
</nets>
</sheet>
</sheets>
</schematic>
</drawing>
<compatibility>
<note version="6.3" minversion="6.2.2" severity="warning">
Since Version 6.2.2 text objects can contain more than one line,
which will not be processed correctly with this version.
</note>
<note version="8.2" severity="warning">
Since Version 8.2, EAGLE supports online libraries. The ids
of those online libraries will not be understood (or retained)
with this version.
</note>
<note version="8.3" severity="warning">
Since Version 8.3, EAGLE supports URNs for individual library
assets (packages, symbols, and devices). The URNs of those assets
will not be understood (or retained) with this version.
</note>
</compatibility>
</eagle>
